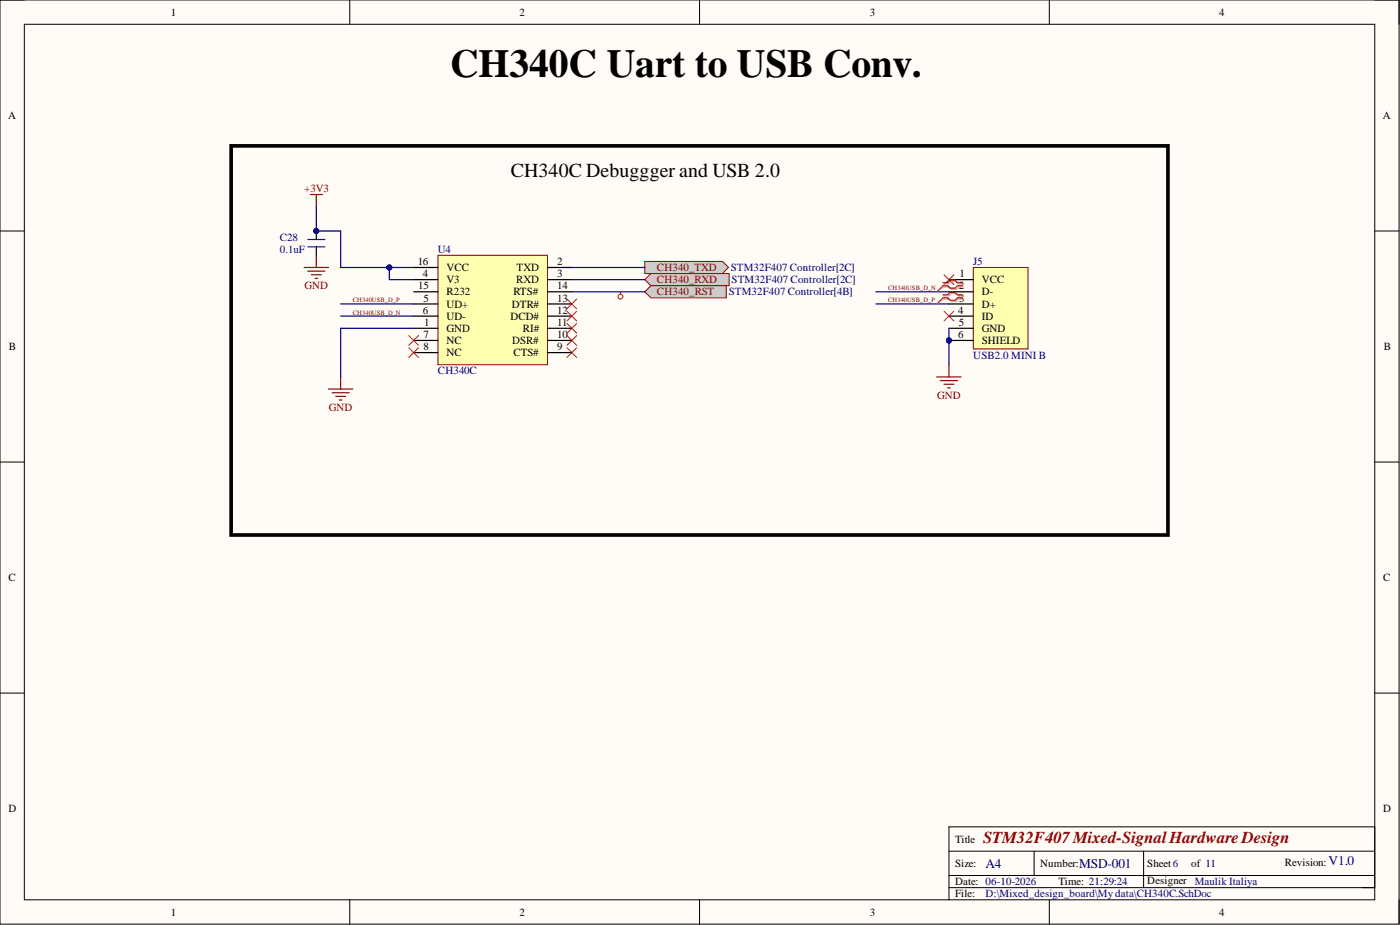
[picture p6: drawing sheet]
<svg xmlns="http://www.w3.org/2000/svg" width="292mm" height="193mm" viewBox="0 0 292 193" stroke-linecap="round" stroke-linejoin="round" font-family="sans-serif">
<path d="M0 0h291.9v192.8h-291.9z" fill-rule="evenodd" fill="#fffcf8"/>
<path d="M0 0h291.9v192.8h-291.9z" fill="none" stroke="#000" stroke-width=".21"/>
<path d="M5.1 5.1h281.7v182.6h-281.7z" fill-rule="evenodd" fill="#fffcf8"/>
<g fill="none" stroke="#000" stroke-width=".21">
<path d="M0 0h5.1M73 0v5.1M146 0v5.1M218.9 0v5.1M286.8 0h5.1v5.1M5.1 5.1h281.7v182.6h-281.7zM0 48.2h5.1M286.8 48.2h5.1M0 96.4h5.1M286.8 96.4h5.1M0 144.6h5.1M286.8 144.6h5.1"/>
<path d="M198 177.6h88.8M215.8 177.6v5M238.6 177.6v7.6M73 187.7v5.1M146 187.7v5.1M198 185.2h88.8v-12.7h-88.8v15.2M198 182.6h88.8M218.9 187.7v5.1M291.9 187.7v5.1"/>
</g>
<path d="M91.4 53.3h22.8v22.8h-22.8z" fill-rule="evenodd" fill="#ffffb0"/>
<path d="M91.4 53.3h22.8v22.8h-22.8z" fill="none" stroke="#800000" stroke-width=".21"/>
<g fill="none" stroke="#000" stroke-width=".25">
<path d="M66 51.5v1.8M86.3 55.8h5.1M86.3 58.3h5.1M114.2 55.8h5.1M114.2 58.3h5.1M86.3 68.5h5.1M86.3 63.4h5.1M86.3 65.9h5.1M86.3 71h5.1M86.3 73.6h5.1M86.3 60.9h5.1M114.2 68.5h5.1"/>
<path d="M114.2 63.4h5.1M114.2 65.9h5.1M114.2 71h5.1M114.2 73.6h5.1M114.2 60.9h5.1"/>
</g>
<path d="M85.3 72.5l2 2.1M85.3 70l2 2M87.3 72.5l-2 2.1M87.3 70l-2 2" fill="none" stroke="#f00" stroke-width=".21"/>
<path d="M63.5 55.8h5M64.2 56.6h3.6M64.7 40.6h2.6M65 57.3h2M65.7 58.1h.6M66 40.6v2.5M66 53.3v2.5M71.1 78.6v2.6M68.5 81.2h5.1M69.3 81.9h3.6M70.1 82.7h2M70.8 83.5h.5" fill="none" stroke="#800000" stroke-width=".25"/>
<path d="M64.2 51.5h3.6M64.2 50h3.6" fill="none" stroke="#00f" stroke-width=".25"/>
<path d="M134.5 54.5h16.2l1.3 1.3-1.3 1.3h-16.2z" fill-rule="evenodd" fill="#ccc"/>
<path d="M134.5 54.5h16.2l1.3 1.3-1.3 1.3h-16.2z" fill="none" stroke="#800000" stroke-width=".21"/>
<path d="M134.5 58.3l1.3-1.2h16.3v2.5h-16.3z" fill-rule="evenodd" fill="#ccc"/>
<path d="M134.5 58.3l1.3-1.2h16.3v2.5h-16.3z" fill="none" stroke="#800000" stroke-width=".21"/>
<path d="M134.5 60.9l1.3-1.3h15.7v2.5h-15.7z" fill-rule="evenodd" fill="#ccc"/>
<path d="M134.5 60.9l1.3-1.3h15.7v2.5h-15.7z" fill="none" stroke="#800000" stroke-width=".21"/>
<path d="M118.3 62.4l2 2M118.3 64.9l2 2.1M118.3 67.5l2 2M118.3 70l2 2M118.3 72.5l2 2.1M120.3 62.4l-2 2M120.3 64.9l-2 2.1M120.3 67.5l-2 2M120.3 70l-2 2M120.3 72.5l-2 2.1" fill="none" stroke="#f00" stroke-width=".21"/>
<circle cx="198" cy="71" r=".51" fill="#000080"/>
<circle cx="198" cy="71" r=".51" fill="none" stroke="#000080" stroke-width=".21"/>
<path d="M203.1 55.8h11.4v17h-11.4z" fill-rule="evenodd" fill="#ffffb0"/>
<path d="M203.1 55.8h11.4v17h-11.4z" fill="none" stroke="#800000" stroke-width=".21"/>
<path d="M198 58.3h5.1M198 60.9h5.1M198 63.4h5.1M198 65.9h5.1M198 68.5h5.1M198 71h5.1" fill="none" stroke="#000" stroke-width=".25"/>
<circle cx="198" cy="71" r=".51" fill="#000080"/>
<circle cx="198" cy="71" r=".51" fill="none" stroke="#000080" stroke-width=".21"/>
<path d="M66 43.1v5.1M81.2 55.8v2.5h5.1M86.3 68.5h-15.2v10.1" fill="none" stroke="#000080" stroke-width=".25"/>
<circle cx="81.2" cy="55.8" r=".51" fill="#000080"/>
<circle cx="81.2" cy="55.8" r=".51" fill="none" stroke="#000080" stroke-width=".21"/>
<path d="M66 48.2h5.1v7.6h10.1" fill="none" stroke="#000080" stroke-width=".25"/>
<circle cx="81.2" cy="55.8" r=".51" fill="#000080"/>
<circle cx="81.2" cy="55.8" r=".51" fill="none" stroke="#000080" stroke-width=".21"/>
<path d="M81.2 55.8h5.1" fill="none" stroke="#000080" stroke-width=".25"/>
<circle cx="81.2" cy="55.8" r=".51" fill="#000080"/>
<circle cx="81.2" cy="55.8" r=".51" fill="none" stroke="#000080" stroke-width=".21"/>
<path d="M119.3 55.8h15.2M119.3 58.3h15.2M71.1 65.9h15.2M71.1 63.4h15.2M119.3 60.9h15.2M198 68.5v2.5" fill="none" stroke="#000080" stroke-width=".25"/>
<circle cx="198" cy="71" r=".51" fill="#000080"/>
<circle cx="198" cy="71" r=".51" fill="none" stroke="#000080" stroke-width=".21"/>
<path d="M198 71v5.1" fill="none" stroke="#000080" stroke-width=".25"/>
<circle cx="198" cy="71" r=".51" fill="#000080"/>
<circle cx="198" cy="71" r=".51" fill="none" stroke="#000080" stroke-width=".21"/>
<path d="M195.5 78.6h5M196.2 79.4h3.6M198 76.1v2.5M197 80.2h2M197.7 80.9h.5" fill="none" stroke="#800000" stroke-width=".25"/>
<g fill="none" stroke="#f00" stroke-width=".21">
<path d="M196.7 59.6l-1.2 1.3M197 57.3l2 2.1M199 57.3l-2 2.1M129.5 60.9v.5M196.7 62.1l-1.2 1.3M197 64.9l2 2.1M199 64.9l-2 2.1"/>
<circle cx="129.5" cy="61.9" r=".51"/>
</g>
<path d="M182.8 60.9h15.2M182.8 63.4h15.2" fill="none" stroke="#000080" stroke-width=".25"/>
<path d="M197 59.2h1l.5-.5h1l.5 .5h1M197 59.9h1l.5 .5h1l.5-.5h1M197 61.8h1l.5-.5h1l.5 .5h1M197 62.4h1l.5 .5h1l.5-.5h1" fill="none" stroke="#d0a19e" stroke-width=".25"/>
<path d="M197 59.9l-1.5 1M197 62.4l-1.5 1" fill="none" stroke="#d0a19e" stroke-width=".21"/>
<path d="M196.7 59h1l.5-.5h1.1l.5 .5h1M196.7 59.6h1l.5 .5h1.1l.5-.5h1M196.7 61.5h1l.5-.5h1.1l.5 .5h1M196.7 62.1h1l.5 .6h1.1l.5-.6h1" fill="none" stroke="#f00" stroke-width=".25"/>
<path d="M48.2 30.4h195.5v81.2h-195.5z" fill="none" stroke="#000" stroke-width=".76"/>
<text font-size="8.3" x="93.9" y="16">CH340C Uart to USB Conv.</text>
<text font-size="4.1" x="106.6" y="36.9">CH340C Debuggger and USB 2.0</text>
<text font-size="3.5" fill="#800000" x="205.1" y="175.8">STM32F407Mixed-SignalHardware Design</text>
<g font-size="2.8" fill="#000080">
<text x="65.3" y="49.6">PIC2802</text>
<text x="205.6" y="181">A4</text>
<text x="225.2" y="181">MSD-001</text>
<text x="277.2" y="180.5">V1.0</text>
</g>
<g font-size="2.3">
<text x="35.6" y="3.3">1</text>
<text x="108.4" y="3.3">2</text>
<text x="181.5" y="3.3">3</text>
<text x="254.3" y="3.3">4</text>
<text x="1.7" y="24.9">A</text>
<text x="288.5" y="24.9">A</text>
<text x="87.1" y="55.3">16</text>
<text x="88.2" y="57.8">4</text>
<text x="93.2" y="59.1">V3</text>
<text x="93.2" y="56.6">VCC</text>
<text x="107.7" y="59.1">RXD</text>
<text x="107.8" y="56.6">TXD</text>
<text x="116.3" y="55.3">2</text>
<text x="116.3" y="57.8">3</text>
<text x="200.2" y="57.8">1</text>
<text x="204.8" y="59.1">VCC</text>
<text x="87.2" y="60.4">15</text>
<text x="88.2" y="65.4">6</text>
<text x="88.3" y="62.9">5</text>
<text x="93.2" y="64.2">UD+</text>
<text x="93.2" y="61.6">R232</text>
<text x="106.8" y="64.2">DTR#</text>
<text x="107.1" y="61.6">RTS#</text>
<text x="116.3" y="65.4">12</text>
<text x="116.3" y="62.9">13</text>
<text x="116.3" y="60.4">14</text>
<text x="199.9" y="65.4">4</text>
<text x="200" y="60.4">2</text>
<text x="200.1" y="62.9">3</text>
<text x="204.8" y="61.6">D-</text>
<text x="204.8" y="64.2">D+</text>
<text x="88.3" y="70.5">7</text>
<text x="88.5" y="68">1</text>
<text x="93.2" y="69.2">GND</text>
<text x="93.2" y="66.7">UD-</text>
<text x="93.2" y="71.8">NC</text>
<text x="106.5" y="66.7">DCD#</text>
<text x="106.9" y="71.8">DSR#</text>
<text x="109.1" y="69.2">RI#</text>
<text x="116.3" y="70.5">10</text>
<text x="116.3" y="68">11</text>
<text x="199.9" y="70.5">6</text>
<text x="200" y="68">5</text>
<text x="204.8" y="66.7">ID</text>
<text x="204.8" y="69.2">GND</text>
<text x="204.8" y="71.8">SHIELD</text>
<text x="1.9" y="73.1">B</text>
<text x="88.3" y="73.1">8</text>
<text x="93.2" y="74.3">NC</text>
<text x="107.1" y="74.3">CTS#</text>
<text x="116.3" y="73.1">9</text>
<text x="288.7" y="73.1">B</text>
<text x="1.8" y="121.3">C</text>
<text x="288.6" y="121.3">C</text>
<text x="1.8" y="169.4">D</text>
<text x="288.6" y="169.4">D</text>
<text x="199.3" y="175.8">Title</text>
<text x="199.3" y="180.9">Size:</text>
<text x="199.3" y="184.7">Date: 06-10-2026</text>
<text x="217" y="180.9">Number:</text>
<text x="220.8" y="184.7">Time: 21:29:24</text>
<text x="239.4" y="180.9">Sheet6</text>
<text x="239.4" y="184.4">Designer</text>
<text x="248.5" y="180.9">of 11</text>
<text x="268" y="180.6">Revision:</text>
<text x="35.6" y="191">1</text>
<text x="108.4" y="191">2</text>
<text x="181.5" y="191">3</text>
<text x="199.3" y="187.2">File:</text>
<text x="254.3" y="191">4</text>
</g>
<g font-size="2.3" fill="#800000">
<text x="63.5" y="40.1">+3V3</text>
<text x="137.1" y="56.6">CH340_TXD</text>
<text x="137.1" y="59.1">CH340_RXD</text>
<text x="63.5" y="60.4">GND</text>
<text x="137.1" y="61.6">CH340_RST</text>
<text x="195.5" y="83.2">GND</text>
<text x="68.6" y="85.7">GND</text>
</g>
<g font-size="2.3" fill="#000080">
<text x="58.4" y="50.2">C28</text>
<text x="58.4" y="52.8">0.1uF</text>
<text x="91.4" y="52.8">U4</text>
<text x="152.5" y="56.6">STM32F407 Controller[2C]</text>
<text x="152.6" y="59.1">STM32F407 Controller[2C]</text>
<text x="203.1" y="55.3">J5</text>
<text x="152" y="61.6">STM32F407 Controller[4B]</text>
<text x="203.1" y="74.8">USB2.0 MINI B</text>
<text x="91.4" y="78.1">CH340C</text>
<text x="249.3" y="184.7">Maulik Italiya</text>
<text x="205.6" y="187.2">D:\Mixed_design_board\My data\CH340C.SchDoc</text>
</g>
<g font-size="1.4" fill="#800000">
<text x="73.6" y="63.1">CH340USB_D_P</text>
<text x="73.6" y="65.6">CH340USB_D_N</text>
<text x="185.3" y="63.1">CH340USB_D_P</text>
<text x="185.3" y="60.5">CH340USB_D_N</text>
</g>
</svg>
